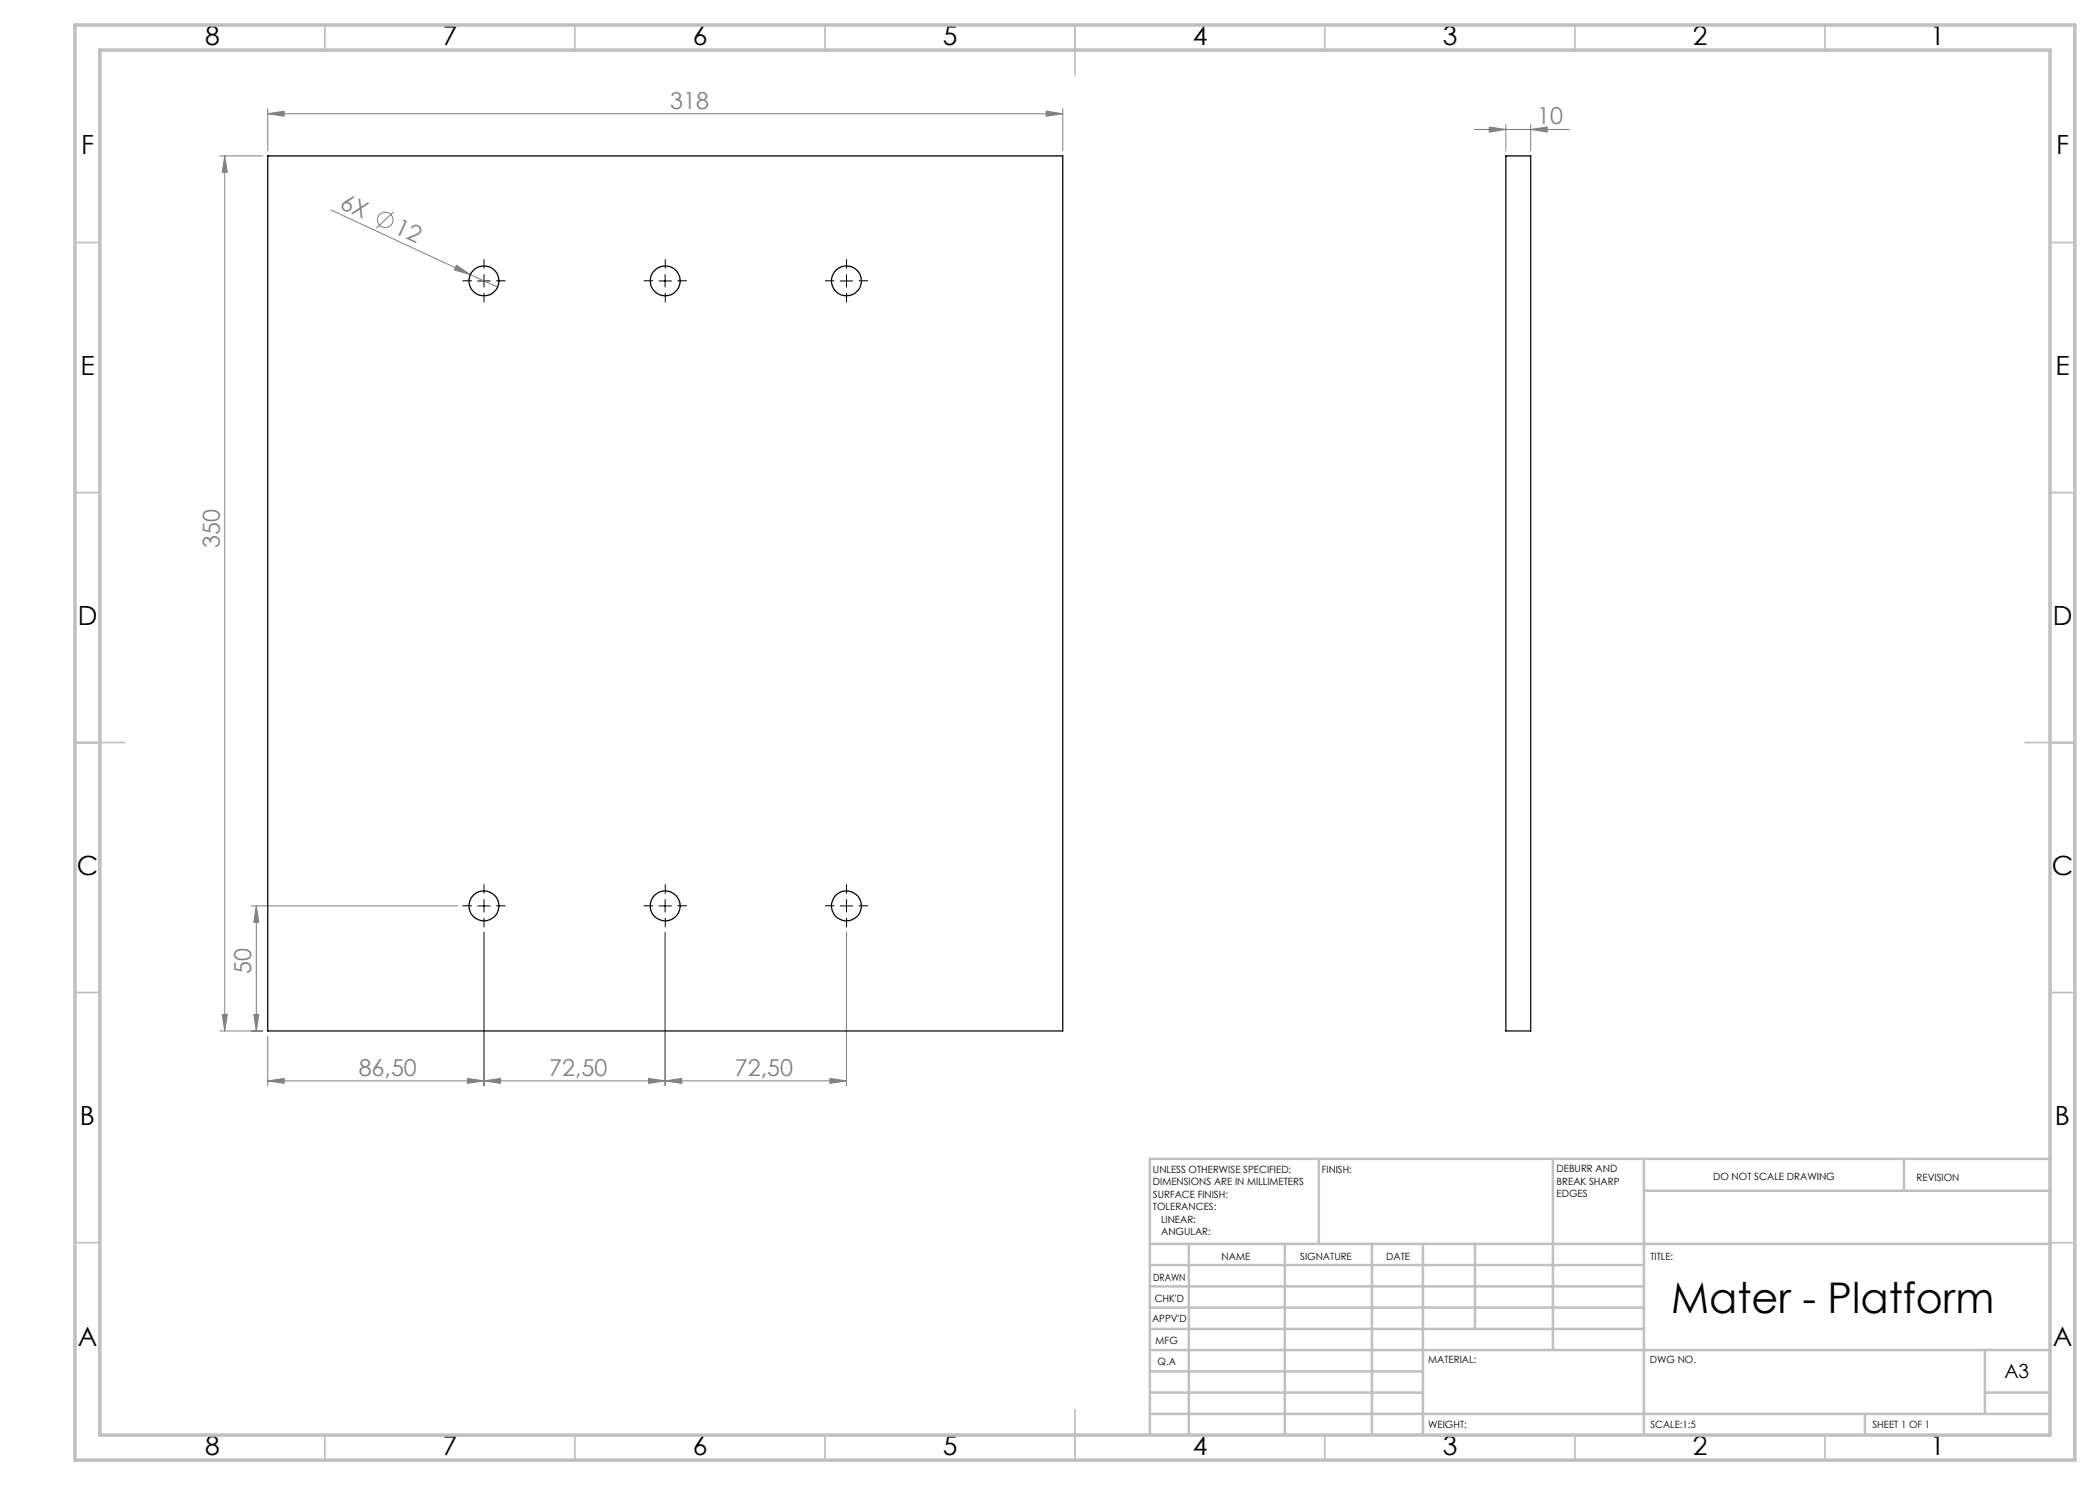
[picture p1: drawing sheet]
<svg xmlns="http://www.w3.org/2000/svg" width="420mm" height="297mm" viewBox="0 0 420 297" stroke-linecap="round" stroke-linejoin="round" font-family="sans-serif">
<g fill="none" stroke="#808080" stroke-width=".2">
<path d="M44 31.2h8.5M44.9 31.2v175M44.9 31.2l.6 3.3h-1zM53.6 22.8l3.2-.6v1zM53.6 21.7v8.5M53.6 22.8h158.9M209.2 22.2l3.3 .6-3.3 .4zM212.5 21.7v8.5M294.8 25.9h19.1M297.9 25.4l3.3 .5-3.3 .5zM301.2 24.9v5.3M306.1 25.9l3.4-.5v1z"/>
<path d="M306.1 24.9v5.3M66.1 42l28 12.9M78.8 42.3l-3.5 3.3M91.3 53.1l2.8 1.8-3.3-.9zM94.1 54.9l5.4 2.5M50.3 181.2h41.2M51.3 181.2v25M51.3 181.2l.5 3.3h-1zM96.8 186.4v30.8M133 186.4v30.8M169.3 186.4v30.8M44 206.2h8.5"/>
<path d="M44.5 202.9h1l-.6 3.3zM50.8 202.9h1l-.5 3.3zM53.6 216.2l3.2-.5v1zM53.6 207.2v10M53.6 216.2h115.7M93.5 215.7l3.3 .5-3.3 .5zM96.8 216.2l3.3-.5v1zM129.7 215.7l3.3 .5-3.3 .5zM133 216.2l3.3-.5v1zM166 215.7l3.3 .5-3.3 .5z"/>
<circle cx="77" cy="44" r="1.55"/>
</g>
<g fill="none" stroke="#000" stroke-width=".2" stroke-dasharray="15.2 1.3 1.3 1.3">
<path d="M94.3 56.2h-1.7M96.8 53.7v-1.8M96.8 58.7v1.7M99.3 56.2h1.8M130.6 56.2h-1.8M133.1 53.7v-1.8M133.1 58.7v1.7M135.6 56.2h1.7M166.8 56.2h-1.7M169.3 53.7v-1.8M169.3 58.7v1.7M171.8 56.2h1.8"/>
<path d="M96.8 178.7v-1.8M133.1 178.7v-1.8M169.3 178.7v-1.8M94.3 181.2h-1.7M96.8 183.7v1.7M99.3 181.2h1.8M130.6 181.2h-1.8M133.1 183.7v1.7M135.6 181.2h1.7M166.8 181.2h-1.7M169.3 183.7v1.7M171.8 181.2h1.8"/>
</g>
<path d="M95.5 56.2h2.5M96.8 54.9v2.5M131.8 56.2h2.5M133 54.9v2.5M168 56.2h2.5M169.3 54.9v2.5M96.8 179.9v2.5M133 179.9v2.5M169.3 179.9v2.5M95.5 181.2h2.5M131.8 181.2h2.5M168 181.2h2.5" fill="none" stroke="#000" stroke-width=".2"/>
<g fill="none" stroke="#c0c0c0" stroke-width=".35">
<path d="M65 5v5M115 5v5M165 5v5M215 5v10M265 5v5M315 5v5M365 5v5M15 48.5h5M410 48.5h5M15 98.5h5M410 98.5h5M15 148.5h10"/>
<path d="M405 148.5h10M15 198.5h5M410 198.5h5M15 248.5h5M410 248.5h5M65 287v5M115 287v5M165 287v5M215 282v10M265 287v5M315 287v5M365 287v5"/>
</g>
<g fill="none" stroke="#c0c0c0" stroke-width=".5">
<path d="M263.8 231.8v17M310.6 231.8v38.2M328.8 231.8v55.2M328.8 238.2h81.2M380.8 231.8v6.4M410 231.8h-180v55.2M230 248.8h180M230 257.3h98.8M230 253h98.8M237.8 248.8v38.2M257 248.8v38.2M274.4 248.8v38.2"/>
<path d="M284.6 248.8v38.2M295 248.8v17M230 265.8h98.8M230 261.5h98.8M230 278.5h54.6M230 274.3h54.6M230 270h180M397 278.5h13M397 270v12.8M230 282.8h180M373 282.8v4.2"/>
</g>
<path d="M15 5h400v287h-400zM20 10h390v277h-390z" fill="none" stroke="#c0c0c0" stroke-width=".7"/>
<g fill="#808080">
<path d="M91.3 53.1l2.8 1.8-3.3-.9z"/>
<path d="M209.2 22.2l3.3 .6-3.3 .4zM53.6 22.8l3.2-.6v1zM306.1 25.9l3.4-.5v1zM297.9 25.4l3.3 .5-3.3 .5z"/>
<path d="M53.6 216.2l3.2-.5v1zM93.5 215.7l3.3 .5-3.3 .5zM96.8 216.2l3.3-.5v1zM129.7 215.7l3.3 .5-3.3 .5zM133 216.2l3.3-.5v1zM166 215.7l3.3 .5-3.3 .5z"/>
<path d="M44.9 31.2l.6 3.3h-1zM44.5 202.9h1l-.6 3.3zM51.3 181.2l.5 3.3h-1zM50.8 202.9h1l-.5 3.3z"/>
</g>
<g fill="none" stroke="#000" stroke-width=".25">
<path d="M53.6 31.2h158.9v175h-158.9zM301.2 31.2h4.9v175h-4.9z"/>
<circle cx="96.8" cy="56.2" r="3"/>
<circle cx="133" cy="56.2" r="2.99"/>
<circle cx="169.3" cy="56.2" r="3"/>
<circle cx="96.8" cy="181.2" r="3"/>
<circle cx="133" cy="181.2" r="2.99"/>
<circle cx="169.3" cy="181.2" r="3"/>
</g>
<text font-size="8.5" x="334.2" y="262.6">Mater - Platform</text>
<g font-size="5.3">
<text x="41" y="9">8</text>
<text x="88.5" y="9">7</text>
<text x="138.5" y="9">6</text>
<text x="188.5" y="9">5</text>
<text x="238.5" y="9">4</text>
<text x="288.5" y="9">3</text>
<text x="338.5" y="9">2</text>
<text x="386" y="9">1</text>
<text x="16.2" y="30.7">F</text>
<text x="411.2" y="30.7">F</text>
<text x="16.1" y="75">E</text>
<text x="411.1" y="75">E</text>
<text x="15.5" y="125">D</text>
<text x="410.5" y="125">D</text>
<text x="15.4" y="175">C</text>
<text x="410.4" y="175">C</text>
<text x="16" y="225">B</text>
<text x="411" y="225">B</text>
<text x="15.5" y="269.2">A</text>
<text x="410.5" y="269.2">A</text>
<text x="41" y="291">8</text>
<text x="88.5" y="291">7</text>
<text x="138.5" y="291">6</text>
<text x="188.5" y="291">5</text>
<text x="238.5" y="291">4</text>
<text x="288.5" y="291">3</text>
<text x="338.5" y="291">2</text>
<text x="386" y="291">1</text>
</g>
<g font-size="4.7" fill="#808080">
<text x="134.1" y="21.7">318</text>
<text x="307.4" y="24.9">10</text>
<text x="67.8" y="41.5" transform="rotate(25 67.8 41.5)">6X</text>
<text x="78.7" y="46.6" transform="rotate(25 78.7 46.6)">12</text>
<text x="44" y="109.5" transform="rotate(-90 44 109.5)">350</text>
<text x="50.3" y="194.8" transform="rotate(-90 50.3 194.8)">50</text>
<text x="71.7" y="215.1">86,50</text>
<text x="109.9" y="215.1">72,50</text>
<text x="147" y="215.1">72,50</text>
</g>
<text font-size="3.9" x="400.9" y="275.5">A3</text>
<g font-size="2">
<text x="230.6" y="234.6">UNLESS OTHERWISE SPECIFIED:</text>
<text x="230.6" y="237.1">DIMENSIONS ARE IN MILLIMETERS</text>
<text x="230.6" y="239.6">SURFACE FINISH:</text>
<text x="264.4" y="234.6">FINISH:</text>
<text x="311.3" y="234.5">DEBURR AND</text>
<text x="311.3" y="237">BREAK SHARP</text>
<text x="311.3" y="239.5">EDGES</text>
<text x="342.6" y="236">DO NOT SCALE DRAWING</text>
<text x="383.3" y="236.2">REVISION</text>
<text x="230.6" y="242.1">TOLERANCES:</text>
<text x="232.2" y="244.6">LINEAR:</text>
<text x="232.2" y="247.1">ANGULAR:</text>
<text x="244.3" y="252">NAME</text>
<text x="260" y="251.9">SIGNATURE</text>
<text x="277.2" y="251.9">DATE</text>
<text x="330.1" y="251.9">TITLE:</text>
<text x="230.6" y="256.1">DRAWN</text>
<text x="230.9" y="260.3">CHK'D</text>
<text x="230.4" y="264.4">APPV'D</text>
<text x="231.1" y="268.8">MFG</text>
<text x="231.5" y="273">Q.A</text>
<text x="285.6" y="272.5">MATERIAL:</text>
<text x="330" y="272.5">DWG NO.</text>
<text x="285.6" y="285.5">WEIGHT:</text>
<text x="330.1" y="285.6">SCALE:1:5</text>
<text x="374.5" y="285.6">SHEET 1 OF 1</text>
</g>
</svg>
